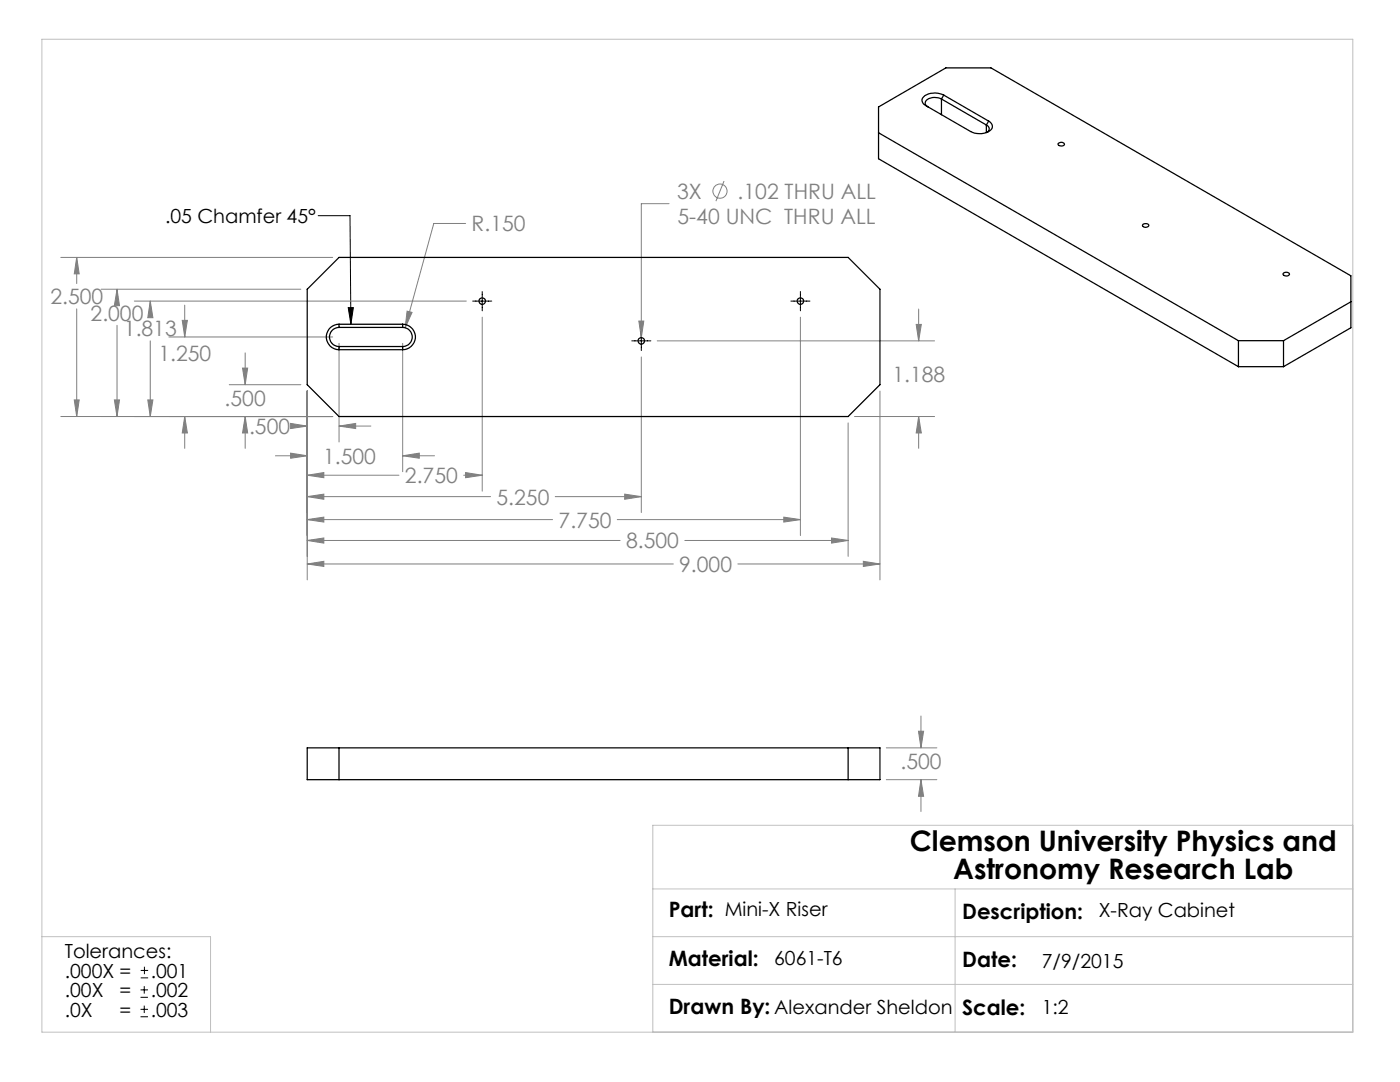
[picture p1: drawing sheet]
<svg xmlns="http://www.w3.org/2000/svg" width="279mm" height="216mm" viewBox="0 0 279 216" stroke-linecap="round" stroke-linejoin="round" font-family="sans-serif">
<g fill="none" stroke="#808080" stroke-width=".2">
<path d="M144.5 36.1l-1.6 4M12.1 51.4h54.3M15.3 51.4l.5 3.2h-1zM15.3 51.4v5.2M20.2 57.7h39.8M23.4 57.7v2.2M23.4 57.7l.4 3.3h-1zM92.9 44.6h-6.3l-5.7 20.8M133.5 40.6h-5.5v26.8M14.8 79.8h1l-.5 3.3zM15.3 61.6v21.5M22.8 79.8h1l-.4 3.3z"/>
<path d="M23.4 64.9v18.2M26.8 60.1h66.3M29.5 79.8h1l-.5 3.3zM30 60.1l.5 3.3h-1zM30 60.1v2.9M30 68v15.1M33.7 67.2h32.7M36.4 63.9h1l-.5 3.3zM36.9 60.9v6.3M45.8 76.8h14.2M48.4 73.4h1l-.5 3.4zM48.9 70.4v6.4"/>
<path d="M61.3 78v37.7M67.7 68.5v19.7M80.4 68.5v25.6M81.2 62.1l1 .2-1.3 3.1zM96.2 63.3v34.7M127.5 64.1h1l-.5 3.3zM128 71.2v31.1M131.2 68h55.3M159.7 63.3v43.6M175.6 78v37.7M182.8 64.7h1.1l-.6 3.3zM183.3 61.7v6.3"/>
<path d="M12.1 83.1h54.3M36.9 83.1l.5 3.3h-1zM36.9 83.1v6.4M48.9 83.1v6.4M48.9 83.1l.5 3.3h-1zM55 90.9h6.3M58 84.5l3.3 .5-3.3 .5zM58 90.4l3.3 .5-3.3 .5zM59.1 85h2.2M61.3 94.8h18.3M61.3 99.1h36.6M61.3 94.8l3.3-.5v1z"/>
<path d="M61.3 99.1l3.3-.5v1zM67.7 85h6.3M67.7 85l3.3-.5v1zM80.4 90.9h6.3M80.4 90.9l3.3-.5v1zM92.5 94.8h3.7M92.9 94.3l3.3 .5-3.3 .5zM110.8 99.1h17.2M124.7 98.6l3.3 .5-3.3 .5zM169.3 84.4v26.6M170.5 83.1h16M183.3 83.1v6.4"/>
<path d="M183.3 83.1l.6 3.3h-1.1zM61.3 103.7h49M61.3 107.8h62.5M61.3 112.5h73.1M61.3 103.7l3.3-.5v1zM61.3 107.8l3.3-.4v1zM61.3 112.5l3.3-.5v1zM123.2 103.7h36.5M136.7 107.8h32.6M147.2 112.5h28.4M156.4 103.2l3.3 .5-3.3 .5zM165.9 107.4l3.4 .4-3.4 .6z"/>
<path d="M172.3 112l3.3 .5-3.3 .5zM176.9 149.2h10.1M176.9 155.6h10.1M183.3 145.9h1l-.5 3.3zM183.8 142.9v6.3M183.8 155.6v6.3M183.8 155.6l.5 3.3h-1z"/>
<circle cx="143.7" cy="38.1" r="1.41"/>
</g>
<g fill="none" stroke="#000" stroke-width=".2">
<path d="M63.5 43h6.3l.2 21.7M96.2 58.2v3.8M159.7 58.2v3.8M69.5 61.4h1l-.5 3.3zM94.3 60.1h3.8M126.1 68h3.8M128 66.1v3.9M157.8 60.1h3.8M28 199h1.5M28 197.5h1.5M28.1 195.1h1.5M28.1 193.6h1.5"/>
<path d="M28.8 196.8v1.5M28.8 192.9v1.5M28 202.9h1.5M28 201.4h1.5M28.8 200.7v1.4"/>
</g>
<path d="M8.4 7.8h261.6v198.2h-261.6zM130.3 177.4h139.7M190.6 177.4v28.6M270 164.7h-139.7v41.3M8.4 186.9h33.6v19.1M130.3 186.9h139.7M130.3 196.4h139.7" fill="none" stroke="#c0c0c0" stroke-width=".2"/>
<path d="M69.5 61.4h1l-.5 3.3z" fill="#000"/>
<path d="M183.3 145.9h1l-.5 3.3zM183.8 155.6l.5 3.3h-1zM58 84.5l3.3 .5-3.3 .5zM67.7 85l3.3-.5v1zM80.4 90.9l3.3-.5v1zM58 90.4l3.3 .5-3.3 .5zM92.9 94.3l3.3 .5-3.3 .5zM61.3 94.8l3.3-.5v1zM124.7 98.6l3.3 .5-3.3 .5zM61.3 99.1l3.3-.5v1zM156.4 103.2l3.3 .5-3.3 .5zM61.3 103.7l3.3-.5v1zM165.9 107.4l3.4 .4-3.4 .6zM61.3 107.8l3.3-.4v1zM172.3 112l3.3 .5-3.3 .5zM61.3 112.5l3.3-.5v1zM48.9 83.1l.5 3.3h-1zM48.4 73.4h1l-.5 3.4zM183.3 83.1l.6 3.3h-1.1zM182.8 64.7h1.1l-.6 3.3zM36.9 83.1l.5 3.3h-1zM36.4 63.9h1l-.5 3.3zM29.5 79.8h1l-.5 3.3zM30 60.1l.5 3.3h-1zM22.8 79.8h1l-.4 3.3zM23.4 57.7l.4 3.3h-1zM15.3 51.4l.5 3.2h-1zM14.8 79.8h1l-.5 3.3zM81.2 62.1l-.3 3.3 1.3-3.1zM127.5 64.1l.5 3.3 .5-3.3z" fill="#808080"/>
<g fill="none" stroke="#000" stroke-width=".25">
<path d="M187.9 19.8a2.56 2.56 0 0 0-3.2 .4 .78 .78 0 0 0 .5 1.1M187.9 19.8l8.9 5.1M187.9 19.8v3.1M188.3 19a3.8 3.8 0 0 0-4 .3 1.03 1.03 0 0 0 .4 1.8l9 5.1a3.6 3.6 0 0 0 4.2-.5 1.14 1.14 0 0 0-.6-1.5M188.3 19l9 5.2M188.3 19l-.4 .8M175.3 26.5l71.9 41.5M196.8 24.9a.81 .81 0 0 1 .6 .7 .81 .81 0 0 1-.3 .8M196.8 24.9v1.6M197.3 24.2l-.5 .7M211.2 28.6a.75 .75 0 0 1 1.2 .2 .8 .8 0 0 1-1.3 0zM67.7 51.4h101.6l6.3 6.3v19.1l-6.3 6.3h-101.6l-6.4-6.3v-19.1z"/>
<path d="M228.1 44.7l.7-.1 .4 .2a.55 .55 0 0 1-.3 .6 .55 .55 0 0 1-.7-.2l-.2-.2zM256.1 54.6a.75 .75 0 0 1 1.3 .2 .8 .8 0 0 1-1.4-.1zM67.7 64.7a2.54 2.54 0 0 0-2.6 2.5 2.54 2.54 0 0 0 2.6 2.6M67.7 65.3a1.91 1.91 0 0 0-2 1.9 1.91 1.91 0 0 0 2 1.9M67.7 64.7v.6M67.7 69.1v.7M67.7 64.7h12.7M67.7 69.8h12.7M67.7 65.3h12.7M67.7 69.1h12.7M80.4 64.7a2.54 2.54 0 0 1 2.5 2.5 2.54 2.54 0 0 1-2.5 2.6M80.4 65.3a1.91 1.91 0 0 1 1.9 1.9 1.91 1.91 0 0 1-1.9 1.9"/>
<path d="M80.4 64.7v.6M80.4 69.1v.7M247.2 73.2h9M247.2 68v5.2M247.2 68h9M247.2 73.2l-71.9-41.5v-10.4l13.5-7.8h9l71.8 41.5v10.4l-13.4 7.8M256.2 68v5.2M269.6 60.2l-13.4 7.8M61.3 149.2h114.3v6.4h-114.3zM67.7 149.2v6.4M169.3 149.2v6.4"/>
<circle cx="96.2" cy="60.1" r=".66"/>
<circle cx="128" cy="68" r=".66"/>
<circle cx="159.7" cy="60.1" r=".66"/>
</g>
<g font-size="5.6">
<text x="181.6" y="169.8">Clemson University Physics and</text>
<text x="190.2" y="175.5">Astronomy Research Lab</text>
</g>
<g font-size="4.2" fill="#808080">
<text x="135.1" y="39.7">3X</text>
<text x="147.2" y="39.7">.102 THRU ALL</text>
<text x="94.1" y="46.2">R.150</text>
<text x="135.2" y="44.8">5-40 UNC THRU ALL</text>
<text x="10.1" y="60.7">2.500</text>
<text x="18.1" y="64">2.000</text>
<text x="24.7" y="67.1">1.813</text>
<text x="31.6" y="72.1">1.250</text>
<text x="178.1" y="76.3">1.188</text>
<text x="44.8" y="81">.500</text>
<text x="49.7" y="86.6">.500</text>
<text x="64.5" y="92.5">1.500</text>
<text x="80.8" y="96.4">2.750</text>
<text x="99.1" y="100.7">5.250</text>
<text x="111.5" y="105.3">7.750</text>
<text x="124.9" y="109.4">8.500</text>
<text x="135.6" y="114.1">9.000</text>
<text x="179.7" y="153.4">.500</text>
</g>
<g font-size="4.2">
<text x="133.5" y="183.1">Part: Mini-X Riser</text>
<text x="192" y="183.3">Description:</text>
<text x="133.5" y="192.7">Material:</text>
<text x="192" y="192.9">Date:</text>
<text x="133.5" y="202.3">Drawn By: Alexander Sheldon</text>
<text x="192" y="202.5">Scale:</text>
</g>
<g font-size="3.9">
<text x="33" y="44.5">.05 Chamfer 45°</text>
<text x="219.3" y="183.1">X-Ray Cabinet</text>
<text x="12.9" y="191.2">Tolerances:</text>
<text x="12.9" y="195.1">.000X =</text>
<text x="30.1" y="195.1">.001</text>
<text x="154.5" y="192.5">6061-T6</text>
<text x="207.9" y="193.1">7/9/2015</text>
<text x="12.9" y="199">.00X</text>
<text x="12.9" y="202.8">.0X</text>
<text x="23.9" y="202.8">=</text>
<text x="23.9" y="199">=</text>
<text x="30.1" y="202.8">.003</text>
<text x="30.1" y="199">.002</text>
<text x="207.9" y="202.3">1:2</text>
</g>
</svg>
